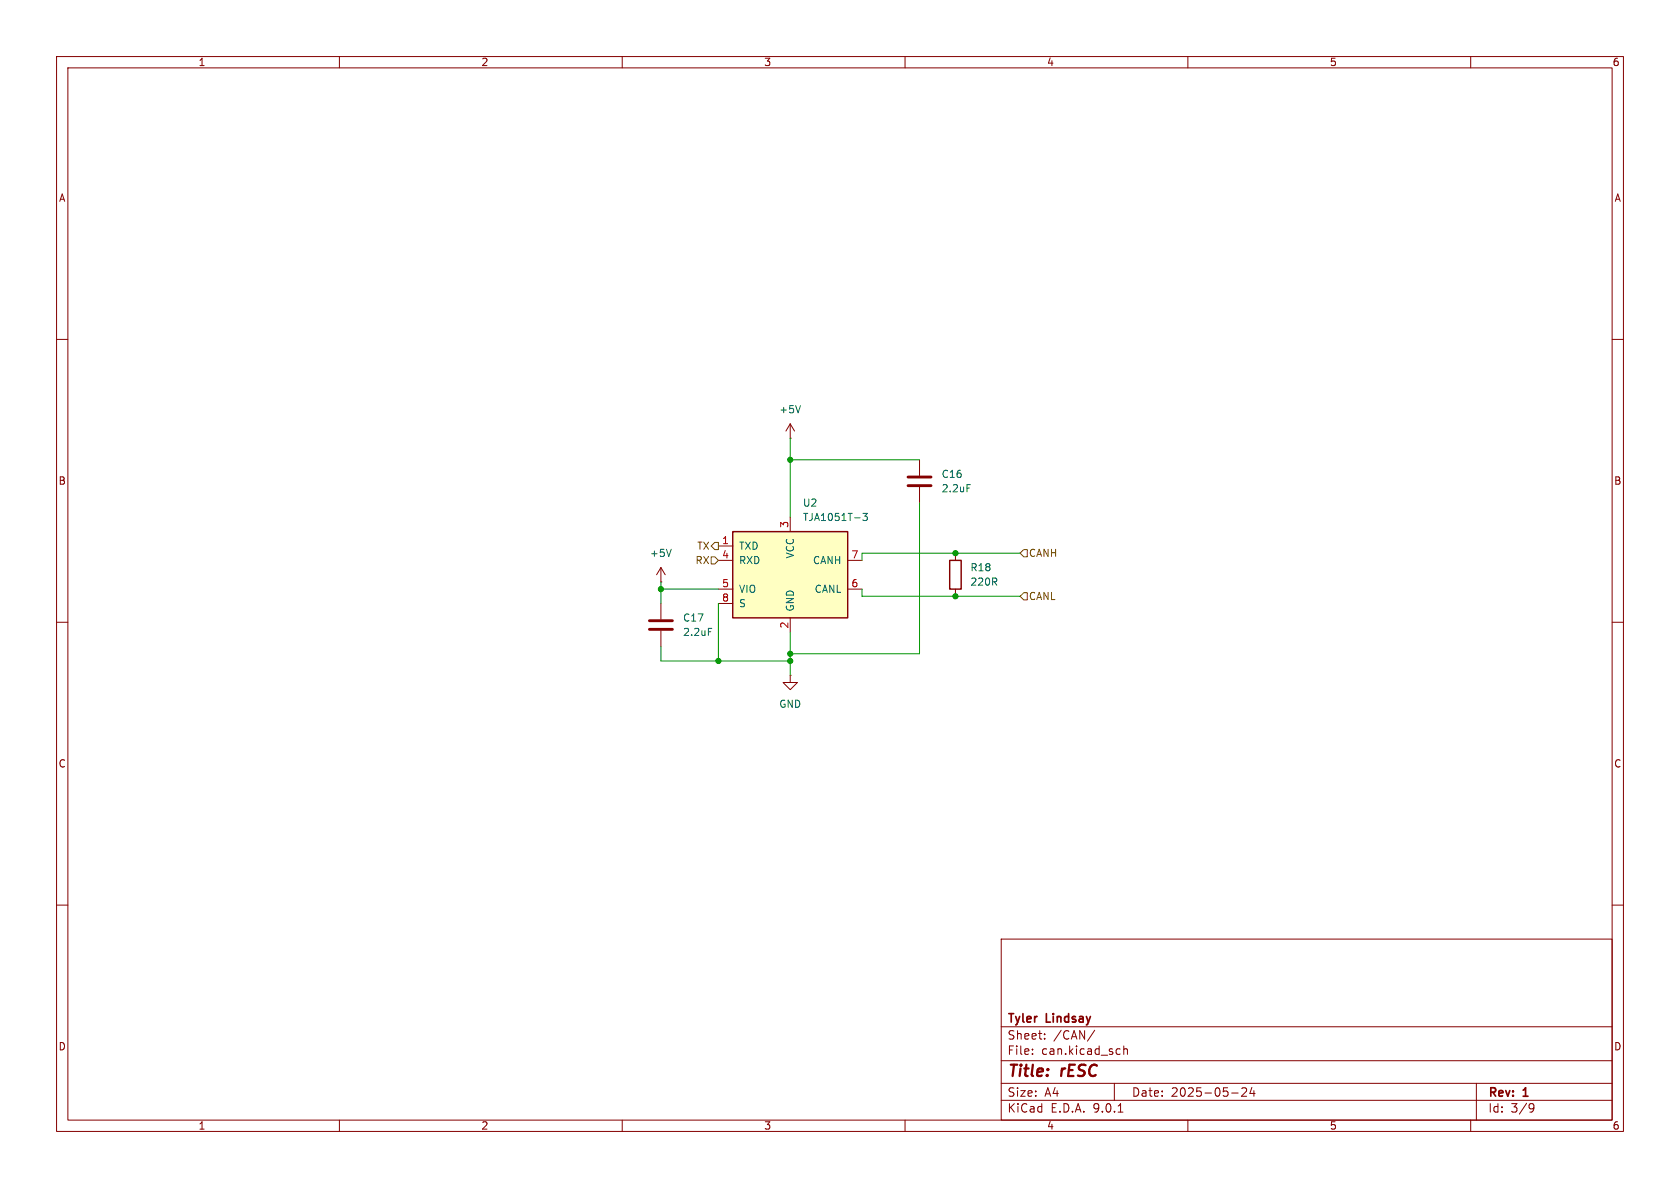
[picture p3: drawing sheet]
(kicad_sch
 (version 20250114)
 (generator "eeschema")
 (generator_version "9.0")
 (paper "A4")
 (title_block
  (title "rESC")
  (date "2025-05-24")
  (rev "1")
  (company "Tyler Lindsay"))
 (lib_symbols
  (symbol "Device:C"
   (pin_numbers (hide yes))
   (pin_names
    (offset 0.254)) (exclude_from_sim no) (in_bom yes) (on_board yes)
   (property "Reference" "C" (at 0.635 2.54 0) (effects (font (size 1.27 1.27)) (justify left)))
   (property "Value" "C" (at 0.635 -2.54 0) (effects (font (size 1.27 1.27)) (justify left)))
   (property "Footprint" "" (at 0.9652 -3.81 0) (effects (font (size 1.27 1.27)) (hide yes)))
   (property "Datasheet" "~" (at 0 0 0) (effects (font (size 1.27 1.27)) (hide yes)))
   (property "Description" "Unpolarized capacitor" (at 0 0 0) (effects (font (size 1.27 1.27)) (hide yes)))
   (symbol "C_0_1"
    (polyline (pts (xy -2.032 0.762) (xy 2.032 0.762)) (stroke (width 0.508) (type default)) (fill (type none)))
    (polyline (pts (xy -2.032 -0.762) (xy 2.032 -0.762)) (stroke (width 0.508) (type default)) (fill (type none))))
   (symbol "C_1_1"
    (pin passive line (at 0 3.81 270) (length 2.794) (name "~" (effects (font (size 1.27 1.27)))) (number "1" (effects (font (size 1.27 1.27)))))
    (pin passive line (at 0 -3.81 90) (length 2.794) (name "~" (effects (font (size 1.27 1.27)))) (number "2" (effects (font (size 1.27 1.27))))))
   (embedded_fonts no))
  (symbol "Device:R"
   (pin_numbers (hide yes))
   (pin_names
    (offset 0)) (exclude_from_sim no) (in_bom yes) (on_board yes)
   (property "Reference" "R" (at 2.032 0 90) (effects (font (size 1.27 1.27))))
   (property "Value" "R" (at 0 0 90) (effects (font (size 1.27 1.27))))
   (property "Footprint" "" (at -1.778 0 90) (effects (font (size 1.27 1.27)) (hide yes)))
   (property "Datasheet" "~" (at 0 0 0) (effects (font (size 1.27 1.27)) (hide yes)))
   (property "Description" "Resistor" (at 0 0 0) (effects (font (size 1.27 1.27)) (hide yes)))
   (symbol "R_0_1"
    (rectangle (start -1.016 -2.54) (end 1.016 2.54) (stroke (width 0.254) (type default)) (fill (type none))))
   (symbol "R_1_1"
    (pin passive line (at 0 3.81 270) (length 1.27) (name "~" (effects (font (size 1.27 1.27)))) (number "1" (effects (font (size 1.27 1.27)))))
    (pin passive line (at 0 -3.81 90) (length 1.27) (name "~" (effects (font (size 1.27 1.27)))) (number "2" (effects (font (size 1.27 1.27))))))
   (embedded_fonts no))
  (symbol "Interface_CAN_LIN:TJA1051T-3"
   (pin_names
    (offset 1.016)) (exclude_from_sim no) (in_bom yes) (on_board yes)
   (property "Reference" "U" (at -10.16 8.89 0) (effects (font (size 1.27 1.27)) (justify left)))
   (property "Value" "TJA1051T-3" (at 1.27 8.89 0) (effects (font (size 1.27 1.27)) (justify left)))
   (property "Footprint" "Package_SO:SOIC-8_3.9x4.9mm_P1.27mm" (at 0 -12.7 0) (effects (font (size 1.27 1.27)
    (italic yes)) (hide yes)))
   (property "Datasheet" "http://www.nxp.com/docs/en/data-sheet/TJA1051.pdf" (at 0 0 0) (effects (font (size 1.27 1.27)) (hide yes)))
   (property "Description" "High-Speed CAN Transceiver, separate VIO, silent mode, SOIC-8" (at 0 0 0) (effects (font (size 1.27 1.27)) (hide yes)))
   (symbol "TJA1051T-3_0_1"
    (rectangle (start -10.16 7.62) (end 10.16 -7.62) (stroke (width 0.254) (type default)) (fill (type background))))
   (symbol "TJA1051T-3_1_1"
    (pin input line (at -12.7 5.08 0) (length 2.54) (name "TXD" (effects (font (size 1.27 1.27)))) (number "1" (effects (font (size 1.27 1.27)))))
    (pin output line (at -12.7 2.54 0) (length 2.54) (name "RXD" (effects (font (size 1.27 1.27)))) (number "4" (effects (font (size 1.27 1.27)))))
    (pin power_in line (at -12.7 -2.54 0) (length 2.54) (name "VIO" (effects (font (size 1.27 1.27)))) (number "5" (effects (font (size 1.27 1.27)))))
    (pin input line (at -12.7 -5.08 0) (length 2.54) (name "S" (effects (font (size 1.27 1.27)))) (number "8" (effects (font (size 1.27 1.27)))))
    (pin power_in line (at 0 10.16 270) (length 2.54) (name "VCC" (effects (font (size 1.27 1.27)))) (number "3" (effects (font (size 1.27 1.27)))))
    (pin power_in line (at 0 -10.16 90) (length 2.54) (name "GND" (effects (font (size 1.27 1.27)))) (number "2" (effects (font (size 1.27 1.27)))))
    (pin bidirectional line (at 12.7 2.54 180) (length 2.54) (name "CANH" (effects (font (size 1.27 1.27)))) (number "7" (effects (font (size 1.27 1.27)))))
    (pin bidirectional line (at 12.7 -2.54 180) (length 2.54) (name "CANL" (effects (font (size 1.27 1.27)))) (number "6" (effects (font (size 1.27 1.27))))))
   (embedded_fonts no))
  (symbol "power:+5V"
   (power)
   (pin_numbers (hide yes))
   (pin_names
    (offset 0) (hide yes)) (exclude_from_sim no) (in_bom yes) (on_board yes)
   (property "Reference" "#PWR" (at 0 -3.81 0) (effects (font (size 1.27 1.27)) (hide yes)))
   (property "Value" "+5V" (at 0 3.556 0) (effects (font (size 1.27 1.27))))
   (property "Footprint" "" (at 0 0 0) (effects (font (size 1.27 1.27)) (hide yes)))
   (property "Datasheet" "" (at 0 0 0) (effects (font (size 1.27 1.27)) (hide yes)))
   (property "Description" "Power symbol creates a global label with name \"+5V\"" (at 0 0 0) (effects (font (size 1.27 1.27)) (hide yes)))
   (symbol "+5V_0_1"
    (polyline (pts (xy -0.762 1.27) (xy 0 2.54)) (stroke (width 0) (type default)) (fill (type none)))
    (polyline (pts (xy 0 2.54) (xy 0.762 1.27)) (stroke (width 0) (type default)) (fill (type none)))
    (polyline (pts (xy 0 0) (xy 0 2.54)) (stroke (width 0) (type default)) (fill (type none))))
   (symbol "+5V_1_1"
    (pin power_in line (at 0 0 90) (length 0) (name "~" (effects (font (size 1.27 1.27)))) (number "1" (effects (font (size 1.27 1.27))))))
   (embedded_fonts no))
  (symbol "power:GND"
   (power)
   (pin_numbers (hide yes))
   (pin_names
    (offset 0) (hide yes)) (exclude_from_sim no) (in_bom yes) (on_board yes)
   (property "Reference" "#PWR" (at 0 -6.35 0) (effects (font (size 1.27 1.27)) (hide yes)))
   (property "Value" "GND" (at 0 -3.81 0) (effects (font (size 1.27 1.27))))
   (property "Footprint" "" (at 0 0 0) (effects (font (size 1.27 1.27)) (hide yes)))
   (property "Datasheet" "" (at 0 0 0) (effects (font (size 1.27 1.27)) (hide yes)))
   (property "Description" "Power symbol creates a global label with name \"GND\" , ground" (at 0 0 0) (effects (font (size 1.27 1.27)) (hide yes)))
   (symbol "GND_0_1"
    (polyline (pts (xy 0 0) (xy 0 -1.27) (xy 1.27 -1.27) (xy 0 -2.54) (xy -1.27 -1.27) (xy 0 -1.27)) (stroke (width 0) (type default)) (fill (type none))))
   (symbol "GND_1_1"
    (pin power_in line (at 0 0 270) (length 0) (name "~" (effects (font (size 1.27 1.27)))) (number "1" (effects (font (size 1.27 1.27))))))
   (embedded_fonts no)))
 (junction
  (at 139.7 116.84)
  (diameter 0)
  (color 0 0 0 0))
 (junction
  (at 127 116.84)
  (diameter 0)
  (color 0 0 0 0))
 (junction
  (at 168.91 105.41)
  (diameter 0)
  (color 0 0 0 0))
 (junction
  (at 168.91 97.79)
  (diameter 0)
  (color 0 0 0 0))
 (junction
  (at 116.84 104.14)
  (diameter 0)
  (color 0 0 0 0))
 (junction
  (at 139.7 115.57)
  (diameter 0)
  (color 0 0 0 0))
 (junction
  (at 139.7 81.28)
  (diameter 0)
  (color 0 0 0 0))
 (wire
  (pts (xy 116.84 104.14) (xy 116.84 106.68))
  (stroke (width 0) (type default)))
 (wire
  (pts (xy 127 116.84) (xy 139.7 116.84))
  (stroke (width 0) (type default)))
 (wire
  (pts (xy 116.84 116.84) (xy 127 116.84))
  (stroke (width 0) (type default)))
 (wire
  (pts (xy 139.7 116.84) (xy 139.7 119.38))
  (stroke (width 0) (type default)))
 (wire
  (pts (xy 168.91 105.41) (xy 180.34 105.41))
  (stroke (width 0) (type default)))
 (wire
  (pts (xy 127 104.14) (xy 116.84 104.14))
  (stroke (width 0) (type default)))
 (wire
  (pts (xy 139.7 115.57) (xy 139.7 116.84))
  (stroke (width 0) (type default)))
 (wire
  (pts (xy 139.7 111.76) (xy 139.7 115.57))
  (stroke (width 0) (type default)))
 (wire
  (pts (xy 139.7 81.28) (xy 139.7 91.44))
  (stroke (width 0) (type default)))
 (wire
  (pts (xy 152.4 97.79) (xy 152.4 99.06))
  (stroke (width 0) (type default)))
 (wire
  (pts (xy 139.7 81.28) (xy 162.56 81.28))
  (stroke (width 0) (type default)))
 (wire
  (pts (xy 152.4 105.41) (xy 152.4 104.14))
  (stroke (width 0) (type default)))
 (wire
  (pts (xy 139.7 115.57) (xy 162.56 115.57))
  (stroke (width 0) (type default)))
 (wire
  (pts (xy 152.4 105.41) (xy 168.91 105.41))
  (stroke (width 0) (type default)))
 (wire
  (pts (xy 116.84 104.14) (xy 116.84 102.87))
  (stroke (width 0) (type default)))
 (wire
  (pts (xy 162.56 115.57) (xy 162.56 88.9))
  (stroke (width 0) (type default)))
 (wire
  (pts (xy 152.4 97.79) (xy 168.91 97.79))
  (stroke (width 0) (type default)))
 (wire
  (pts (xy 139.7 77.47) (xy 139.7 81.28))
  (stroke (width 0) (type default)))
 (wire
  (pts (xy 127 106.68) (xy 127 116.84))
  (stroke (width 0) (type default)))
 (wire
  (pts (xy 116.84 116.84) (xy 116.84 114.3))
  (stroke (width 0) (type default)))
 (wire
  (pts (xy 168.91 97.79) (xy 180.34 97.79))
  (stroke (width 0) (type default)))
 (hierarchical_label "TX"
  (shape output)
  (at 127 96.52 180)
  (effects (font (size 1.27 1.27)) (justify right)))
 (hierarchical_label "CANL"
  (shape input)
  (at 180.34 105.41 0)
  (effects (font (size 1.27 1.27)) (justify left)))
 (hierarchical_label "CANH"
  (shape input)
  (at 180.34 97.79 0)
  (effects (font (size 1.27 1.27)) (justify left)))
 (hierarchical_label "RX"
  (shape input)
  (at 127 99.06 180)
  (effects (font (size 1.27 1.27)) (justify right)))
 (symbol
  (lib_id "power:GND")
  (at 139.7 119.38 0)
  (unit 1)
  (exclude_from_sim no)
  (in_bom yes)
  (on_board yes)
  (dnp no)
  (fields_autoplaced yes)
  (property "Reference" "#PWR038" (at 139.7 125.73 0) (effects (font (size 1.27 1.27)) (hide yes)))
  (property "Value" "GND" (at 139.7 124.46 0) (effects (font (size 1.27 1.27))))
  (property "Footprint" "" (at 139.7 119.38 0) (effects (font (size 1.27 1.27)) (hide yes)))
  (property "Datasheet" "" (at 139.7 119.38 0) (effects (font (size 1.27 1.27)) (hide yes)))
  (property "Description" "Power symbol creates a global label with name \"GND\" , ground" (at 139.7 119.38 0) (effects (font (size 1.27 1.27)) (hide yes)))
  (pin "1"))
 (symbol
  (lib_id "power:+5V")
  (at 139.7 77.47 0)
  (unit 1)
  (exclude_from_sim no)
  (in_bom yes)
  (on_board yes)
  (dnp no)
  (fields_autoplaced yes)
  (property "Reference" "#PWR036" (at 139.7 81.28 0) (effects (font (size 1.27 1.27)) (hide yes)))
  (property "Value" "+5V" (at 139.7 72.39 0) (effects (font (size 1.27 1.27))))
  (property "Footprint" "" (at 139.7 77.47 0) (effects (font (size 1.27 1.27)) (hide yes)))
  (property "Datasheet" "" (at 139.7 77.47 0) (effects (font (size 1.27 1.27)) (hide yes)))
  (property "Description" "Power symbol creates a global label with name \"+5V\"" (at 139.7 77.47 0) (effects (font (size 1.27 1.27)) (hide yes)))
  (pin "1"))
 (symbol
  (lib_id "power:+5V")
  (at 116.84 102.87 0)
  (unit 1)
  (exclude_from_sim no)
  (in_bom yes)
  (on_board yes)
  (dnp no)
  (fields_autoplaced yes)
  (property "Reference" "#PWR037" (at 116.84 106.68 0) (effects (font (size 1.27 1.27)) (hide yes)))
  (property "Value" "+5V" (at 116.84 97.79 0) (effects (font (size 1.27 1.27))))
  (property "Footprint" "" (at 116.84 102.87 0) (effects (font (size 1.27 1.27)) (hide yes)))
  (property "Datasheet" "" (at 116.84 102.87 0) (effects (font (size 1.27 1.27)) (hide yes)))
  (property "Description" "Power symbol creates a global label with name \"+5V\"" (at 116.84 102.87 0) (effects (font (size 1.27 1.27)) (hide yes)))
  (pin "1"))
 (symbol
  (lib_id "Interface_CAN_LIN:TJA1051T-3")
  (at 139.7 101.6 0)
  (unit 1)
  (exclude_from_sim no)
  (in_bom yes)
  (on_board yes)
  (dnp no)
  (fields_autoplaced yes)
  (property "Reference" "U2" (at 141.8433 88.9 0) (effects (font (size 1.27 1.27)) (justify left)))
  (property "Value" "TJA1051T-3" (at 141.8433 91.44 0) (effects (font (size 1.27 1.27)) (justify left)))
  (property "Footprint" "Package_SO:SOIC-8_3.9x4.9mm_P1.27mm" (at 139.7 114.3 0) (effects (font (size 1.27 1.27)
    (italic yes)) (hide yes)))
  (property "Datasheet" "http://www.nxp.com/docs/en/data-sheet/TJA1051.pdf" (at 139.7 101.6 0) (effects (font (size 1.27 1.27)) (hide yes)))
  (property "Description" "High-Speed CAN Transceiver, separate VIO, silent mode, SOIC-8" (at 139.7 101.6 0) (effects (font (size 1.27 1.27)) (hide yes)))
  (pin "1")
  (pin "5")
  (pin "4")
  (pin "8")
  (pin "3")
  (pin "2")
  (pin "7")
  (pin "6"))
 (symbol
  (lib_id "Device:C")
  (at 116.84 110.49 0)
  (unit 1)
  (exclude_from_sim no)
  (in_bom yes)
  (on_board yes)
  (dnp no)
  (fields_autoplaced yes)
  (property "Reference" "C17" (at 120.65 109.2199 0) (effects (font (size 1.27 1.27)) (justify left)))
  (property "Value" "2.2uF" (at 120.65 111.7599 0) (effects (font (size 1.27 1.27)) (justify left)))
  (property "Footprint" "Capacitor_SMD:C_0402_1005Metric" (at 117.8052 114.3 0) (effects (font (size 1.27 1.27)) (hide yes)))
  (property "Datasheet" "~" (at 116.84 110.49 0) (effects (font (size 1.27 1.27)) (hide yes)))
  (property "Description" "Unpolarized capacitor" (at 116.84 110.49 0) (effects (font (size 1.27 1.27)) (hide yes)))
  (pin "1")
  (pin "2"))
 (symbol
  (lib_id "Device:R")
  (at 168.91 101.6 0)
  (unit 1)
  (exclude_from_sim no)
  (in_bom yes)
  (on_board yes)
  (dnp no)
  (fields_autoplaced yes)
  (property "Reference" "R18" (at 171.45 100.3299 0) (effects (font (size 1.27 1.27)) (justify left)))
  (property "Value" "220R" (at 171.45 102.8699 0) (effects (font (size 1.27 1.27)) (justify left)))
  (property "Footprint" "Resistor_SMD:R_0402_1005Metric" (at 167.132 101.6 90) (effects (font (size 1.27 1.27)) (hide yes)))
  (property "Datasheet" "~" (at 168.91 101.6 0) (effects (font (size 1.27 1.27)) (hide yes)))
  (property "Description" "Resistor" (at 168.91 101.6 0) (effects (font (size 1.27 1.27)) (hide yes)))
  (pin "2")
  (pin "1"))
 (symbol
  (lib_id "Device:C")
  (at 162.56 85.09 0)
  (unit 1)
  (exclude_from_sim no)
  (in_bom yes)
  (on_board yes)
  (dnp no)
  (fields_autoplaced yes)
  (property "Reference" "C16" (at 166.37 83.8199 0) (effects (font (size 1.27 1.27)) (justify left)))
  (property "Value" "2.2uF" (at 166.37 86.3599 0) (effects (font (size 1.27 1.27)) (justify left)))
  (property "Footprint" "Capacitor_SMD:C_0402_1005Metric" (at 163.5252 88.9 0) (effects (font (size 1.27 1.27)) (hide yes)))
  (property "Datasheet" "~" (at 162.56 85.09 0) (effects (font (size 1.27 1.27)) (hide yes)))
  (property "Description" "Unpolarized capacitor" (at 162.56 85.09 0) (effects (font (size 1.27 1.27)) (hide yes)))
  (pin "1")
  (pin "2")))
